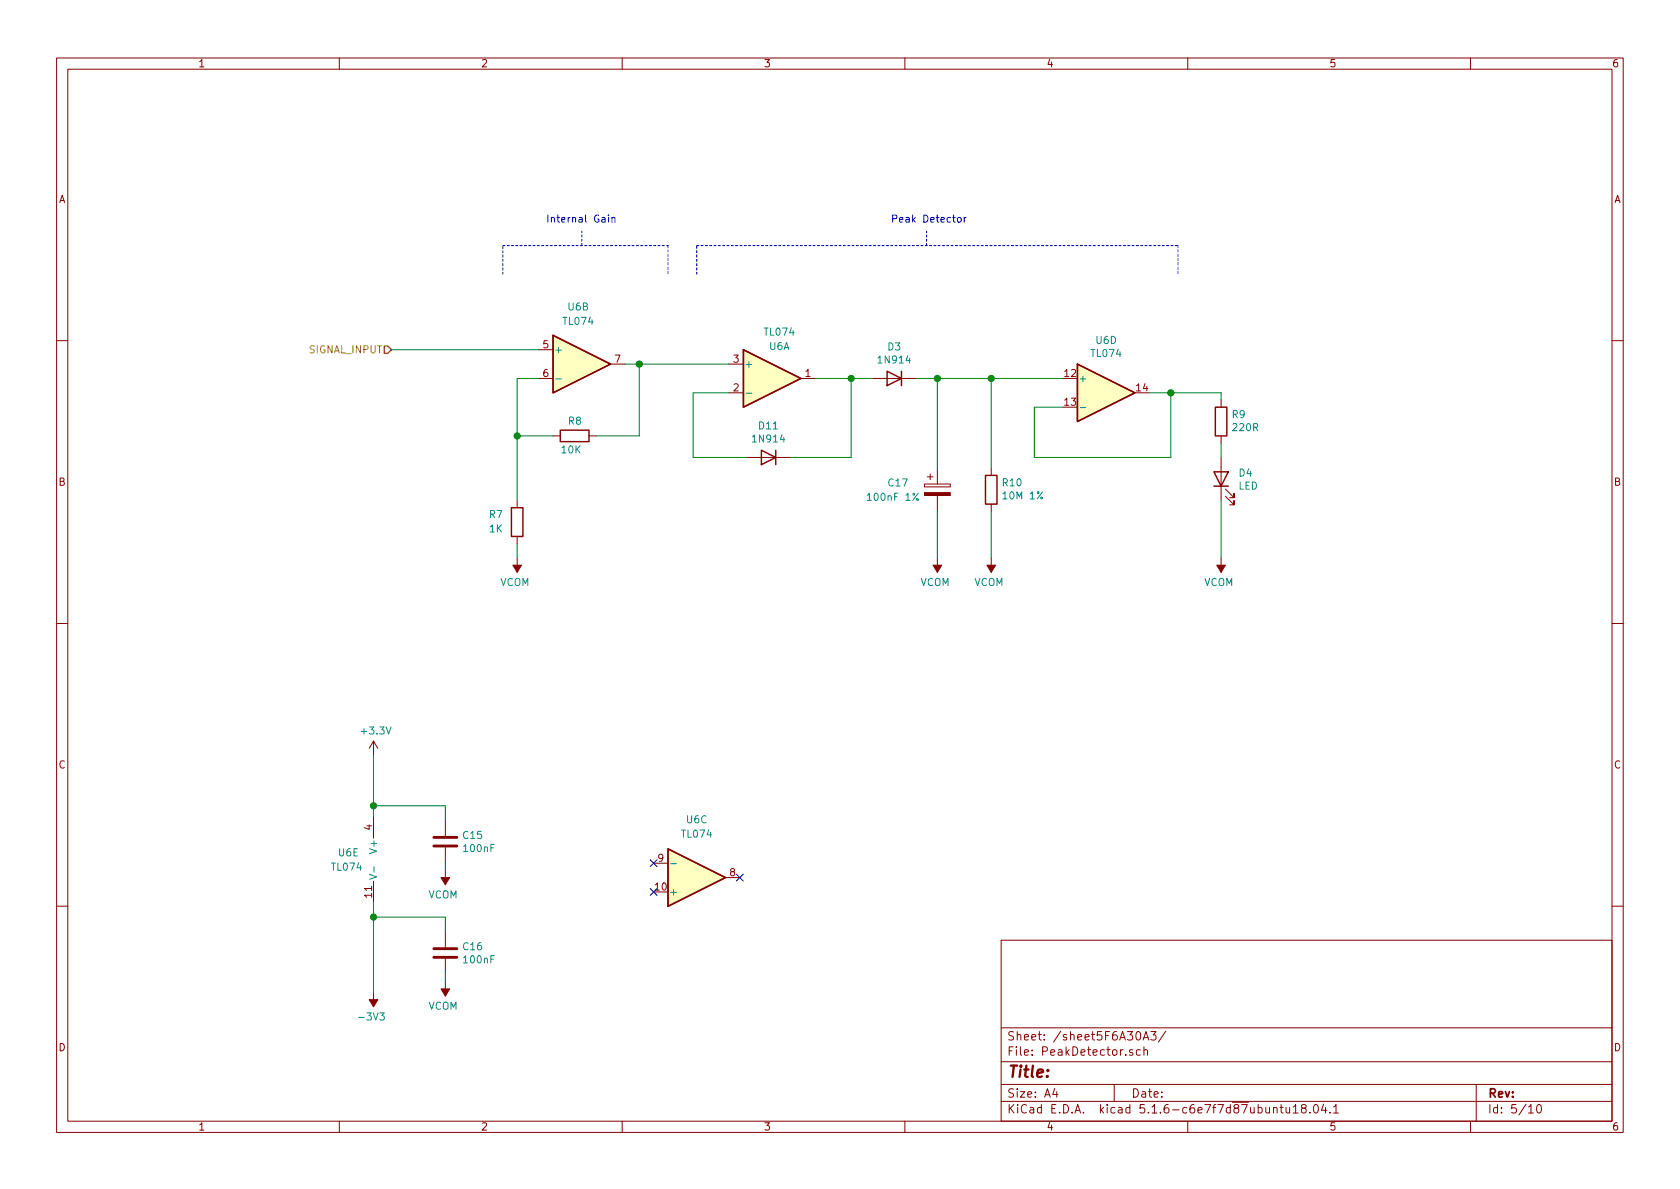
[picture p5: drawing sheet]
<svg xmlns="http://www.w3.org/2000/svg" width="297mm" height="210mm" viewBox="0 0 297 210" stroke-linecap="round" stroke-linejoin="round" font-family="sans-serif">
<g fill="none" stroke="#840000" stroke-width=".18">
<path d="M10 10.3h277v189.9h-277zM12 12.2h273v186.1h-273zM60 10.3v1.9M110 10.3v1.9M160 10.3v1.9M210 10.3v1.9M260 10.3v1.9M10 60.2h2M95.2 61.8h2.6M95.2 66.9h2.6M97.8 77.1h1.3M104.1 77.1h1.3"/>
<path d="M107.9 64.4h2.6M128.9 64.4h2.5M128.9 69.5h2.5M141.6 66.9h2.5M154.3 66.9h7.6M215.9 70.7v1.3M215.9 77.1v1.3M285 60.2h2M91.4 88.5v1.3M91.4 94.9v1.2M91.4 98.7v2.5M132.1 80.9h7.6"/>
<path d="M163.4 85.6h4.6v.5h-4.6zM164 84.3h1M164.5 83.8v1M165.7 82.8v2.8M165.7 87.6v2.8M165.7 98.7v2.5M175.3 82.8v1.3M175.3 89.1v1.3M175.3 98.7v2.5M215.9 80.9v7.6M215.9 98.7v2.5M216.7 87.8l1.5 1.5v-.8v.8h-.8"/>
<path d="M216.7 86.5l1.5 1.5v-.8v.8h-.8M10 110.3h2M285 110.3h2M66 131.1l-.7 1.2M66 131.1v2.5M66 131.1l.8 1.2M66 144.4v3.8M66 155.8v3.8M78.7 145v2.8M78.7 149.9v2.7M78.7 153.9v2.6M115.6 152.6h2.5"/>
<path d="M128.3 155.2h2.5M10 160.2h2M78.7 164.7v2.8M78.7 169.5v2.8M78.7 173.6v2.5M177 166.3h108v32h-108zM285 160.2h2M60 198.3v1.9M110 198.3v1.9M160 198.3v1.9M177 194.8h108M177 191.8h108"/>
<path d="M177 187.8h108M177 181.8h108M186.5 192.5l-.4 1h1M186.8 193v1M197 191.8v3M200.3 185.7l-.4-.1-.2 .2 .1 .2 .5 .2v.3h-.6M201 182.6l.3-.2a.94 .94 0 0 1 0 1.5 .82 .82 0 0 1-.3-1.3zM201.6 185.7l-.4-.1-.3 .3 .1 .6 .2 .1 .4-.1M202.1 183.9l.5-1.5 .5 1.5M202.3 185.7l.2-.1 .3 .1 .1 .9M202.3 185.1v1.5M202.3 183.5h.7"/>
<path d="M203.5 182.4h.9l-.5 .6 .4 .1v.7l-.2 .1-.6-.1M206.1 182.3l-1.3 2M210 198.3v1.9M225.2 196l.2-.2 .3 .1 .1 .9M226.3 195.8h.6M226.5 195.3v1.3l.4 .2M227.4 195.8l.1 .9 .3 .1 .2-.1M228 195.8v1M228.7 195.8l.4-.5v1.5M228.7 196.8h.8M230.4 196l-.3-.2v-.3a.48 .48 0 0 1 .8 0l-.1 .4-.7 .2v.4l.3 .3h.3l.2-.3v-.4l-.2-.1M231.6 196.7v.1"/>
<path d="M232.4 195.4l.2-.1a.8 .8 0 0 1 .5 .8 .8 .8 0 0 1-.5 .7 1 1 0 0 1-.2-1.4zM234 195.2l-.3 1.1h.9M234.4 195.8v1M235.2 196.7v.1M235.8 195.8l.4-.5v1.5M235.8 196.8h.9M260 198.3v1.9M261 191.8v6.5M270.3 195.8l.4-.5v1.5M270.3 196.8h.8M271.8 195.5l.4-.2a.94 .94 0 0 1 0 1.5 .79 .79 0 0 1-.4-1.3z"/>
</g>
<g fill="#840000" stroke="#840000" stroke-width=".18">
<path d="M90.7 99.9h1.5l-.8 1.3z"/>
<path d="M78 174.9h1.5l-.8 1.2z"/>
<path d="M165 99.9h1.5l-.8 1.3z"/>
<path d="M215.1 99.9h1.6l-.8 1.3z"/>
<path d="M163.4 87.1h4.6v.5h-4.6z"/>
<path d="M174.5 99.9h1.5l-.7 1.3z"/>
<path d="M78 155.2h1.5l-.8 1.3z"/>
<path d="M66 175.5v1.3h.8l-.8 1.2-.7-1.2h.7z"/>
</g>
<g fill="none" stroke="#840000" stroke-width=".25">
<path d="M97.8 59.3l10.1 5.1-10.1 5.1zM99.1 76.1h5v2h-5zM131.4 61.8l10.2 5.1-10.2 5.1zM134.6 79.6l2.6 1.3-2.6 1.3zM137.2 79.6v2.6M156.8 65.7l2.6 1.2-2.6 1.3zM159.4 65.7v2.5M190.5 64.4l10.2 5.1-10.2 5zM214.9 72h2v5.1h-2zM90.4 89.8h2.1v5.1h-2.1zM174.2 84.1h2.1v5h-2.1zM214.6 83.4h2.6l-1.3 2.6z"/>
<path d="M214.6 86h2.6M118.1 150.1l10.2 5.1-10.2 5.1z"/>
</g>
<g fill="#ffffc2" stroke="#ffffc2" stroke-width=".18">
<path d="M97.8 59.3l10.1 5.1-10.1 5.1z"/>
<path d="M118.1 150.1l10.2 5.1-10.2 5.1z"/>
<path d="M190.5 64.4l10.2 5.1-10.2 5z"/>
<path d="M131.4 61.8l10.2 5.1-10.2 5.1z"/>
</g>
<path d="M98.3 67h1M131.9 69.5h1M191 72.1h1M153.3 87.6l.4-.4v1.3M153.3 88.5h.8M65.3 154.6l1.3 .5-1.3 .4M66.1 153.3v.9M118.6 152.7h1" fill="none" stroke="#008484" stroke-width=".18"/>
<path d="M76.7 149.6h4.1M76.7 148.1h4.1M76.7 169.3h4.1M76.7 167.8h4.1" fill="none" stroke="#840000" stroke-width=".51"/>
<path d="M88.9 43.4h29.2M88.9 48.5v-5.1M102.9 43.4v-2.5M118.1 43.4v5.1M123.2 43.4h85.1M123.2 48.5v-5.1M163.8 43.4v-2.5M208.3 43.4v5.1" fill="none" stroke="#0000c2" stroke-width=".18" stroke-dasharray=".4 .4"/>
<g fill="none" stroke="#008400" stroke-width=".18">
<path d="M69.2 61.8h26M91.4 77.1h6.4M95.2 66.9h-3.8v21.6M110.5 64.4h18.4M113 64.4v12.7h-7.6M128.9 69.5h-6.3v11.4h9.5M144.1 66.9h10.2M150.5 66.9v14h-10.8M161.9 66.9h26.1M165.7 66.9v15.9M175.3 66.9v15.9M203.2 69.5h12.7v1.2"/>
<path d="M207 69.5v11.4h-24.1v-8.9h5.1M215.9 78.4v2.5M91.4 96.1v2.6M165.7 90.4v8.3M175.3 90.4v8.3M215.9 88.5v10.2M66 133.6v10.8M66 159.6v15.9M66 142.5h12.7v2.5M78.7 152.6v1.3M66 162.2h12.7v2.5M78.7 172.3v1.3"/>
</g>
<path d="M67.9 61.2h.7l.6 .6-.6 .7h-.7z" fill="none" stroke="#848400" stroke-width=".25"/>
<path d="M107.6 38v.1M107.6 38.4v.9M108.2 38.6l.2-.2 .3 .1v.8M108.2 38.4v.9M169.4 38.5l.3-.1 .3 .3-.2 .5-.3 .1-.2-.2zM170.5 38.4v.9M170.8 38.4l-.3 .3" fill="none" stroke="#0000c2" stroke-width=".18"/>
<g fill="#008400" stroke="#008400" stroke-width=".25">
<circle cx="66" cy="142.5" r=".51"/>
<circle cx="207" cy="69.5" r=".51"/>
<circle cx="150.5" cy="66.9" r=".51"/>
<circle cx="91.4" cy="77.1" r=".51"/>
<circle cx="66" cy="162.2" r=".51"/>
<circle cx="165.7" cy="66.9" r=".51"/>
<circle cx="113" cy="64.4" r=".51"/>
<circle cx="175.3" cy="66.9" r=".51"/>
</g>
<path d="M115 152l1.2 1.3M115 157.1l1.2 1.2M116.2 152l-1.2 1.3M116.2 157.1l-1.2 1.2M130.2 154.6l1.2 1.2M131.4 154.6l-1.2 1.2" fill="none" stroke="#000084" stroke-width=".18"/>
<text font-size="2.8" fill="#840000" x="178" y="190.5">Title:</text>
<g font-size="2.1" fill="#840000">
<text x="178" y="184">Sheet: /sheet5F6A30A3/</text>
<text x="178" y="186.7">File: PeakDetector.sch</text>
<text x="178" y="196.9">KiCad E.D.A. kicad 5.1.6-c6e7f7d87ubuntu18.04.1</text>
<text x="178" y="194.1">Size: A4</text>
<text x="200" y="194.1">Date:</text>
<text x="263" y="194.1">Rev:</text>
<text x="263" y="196.9">Id: 5/10</text>
</g>
<g font-size="1.8" fill="#840000">
<text x="35" y="11.9">1</text>
<text x="85" y="11.9">2</text>
<text x="135" y="11.9">3</text>
<text x="185" y="11.9">4</text>
<text x="235" y="11.9">5</text>
<text x="285" y="11.9">6</text>
<text x="10.4" y="35.9">A</text>
<text x="285.4" y="35.9">A</text>
<text x="96" y="61.6">5</text>
<text x="108.7" y="64.1">7</text>
<text x="129.7" y="64.1">3</text>
<text x="96" y="66.7">6</text>
<text x="129.7" y="69.2">2</text>
<text x="142.4" y="66.7">1</text>
<text x="188.3" y="66.7">12</text>
<text x="188.3" y="71.7">13</text>
<text x="201" y="69.2">14</text>
<text x="10.4" y="85.9">B</text>
<text x="285.4" y="85.9">B</text>
<text x="10.4" y="135.9">C</text>
<text x="285.4" y="135.9">C</text>
<text x="65.8" y="146.8" transform="rotate(-90 65.8 146.8)">4</text>
<text x="116.4" y="152.4">9</text>
<text x="129.1" y="154.9">8</text>
<text x="65.8" y="158.7" transform="rotate(-90 65.8 158.7)">11</text>
<text x="115.9" y="157.5">10</text>
<text x="10.4" y="185.9">D</text>
<text x="285.4" y="185.9">D</text>
<text x="35" y="199.9">1</text>
<text x="85" y="199.9">2</text>
<text x="135" y="199.9">3</text>
<text x="185" y="199.9">4</text>
<text x="235" y="199.9">5</text>
<text x="285" y="199.9">6</text>
</g>
<g font-size="1.8" fill="#0000c2">
<text x="96.5" y="39.4">Internal Gain</text>
<text x="157.5" y="39.4">Peak Detector</text>
</g>
<g font-size="1.8" fill="#008484">
<text x="99.7" y="57.4">TL074</text>
<text x="100.5" y="54.9">U6B</text>
<text x="135.3" y="59.4">TL074</text>
<text x="97.9" y="62.5">+</text>
<text x="131.6" y="65">+</text>
<text x="136" y="61.9">U6A</text>
<text x="155.5" y="64.3">1N914</text>
<text x="157" y="62">D3</text>
<text x="193" y="63.1">TL074</text>
<text x="193.8" y="60.8">U6D</text>
<text x="190.6" y="67.6">+</text>
<text x="100.5" y="75.1">R8</text>
<text x="134.2" y="75.9">D11</text>
<text x="217.9" y="73.9">R9</text>
<text x="218.1" y="76.2">220R</text>
<text x="99.3" y="80.2">10K</text>
<text x="133.3" y="78.3">1N914</text>
<text x="153.8" y="88.6">100nF 1%</text>
<text x="157.1" y="86">C17</text>
<text x="177.3" y="86">R10</text>
<text x="177.6" y="88.3">10M 1%</text>
<text x="218.9" y="86.6">LED</text>
<text x="219.1" y="84.3">D4</text>
<text x="86.6" y="91.6">R7</text>
<text x="86.6" y="94.2">1K</text>
<text x="88.4" y="103.6">VCOM</text>
<text x="162.7" y="103.6">VCOM</text>
<text x="172.2" y="103.6">VCOM</text>
<text x="212.9" y="103.6">VCOM</text>
<text x="64.1" y="129.9">+3.3V</text>
<text x="81.9" y="148.4">C15</text>
<text x="120.6" y="148.1">TL074</text>
<text x="121.4" y="145.6">U6C</text>
<text x="58.8" y="154">TL074</text>
<text x="59.9" y="151.4">U6E</text>
<text x="66.7" y="150.5" transform="rotate(-90 66.7 150.5)">V+</text>
<text x="82.1" y="150.7">100nF</text>
<text x="75.7" y="158.9">VCOM</text>
<text x="118.2" y="158.4">+</text>
<text x="81.9" y="168">C16</text>
<text x="82.1" y="170.4">100nF</text>
<text x="75.7" y="178.6">VCOM</text>
<text x="63.8" y="180.5">-3V3</text>
</g>
<text font-size="1.8" fill="#848400" x="54.7" y="62.5">SIGNAL_INPUT</text>
</svg>
